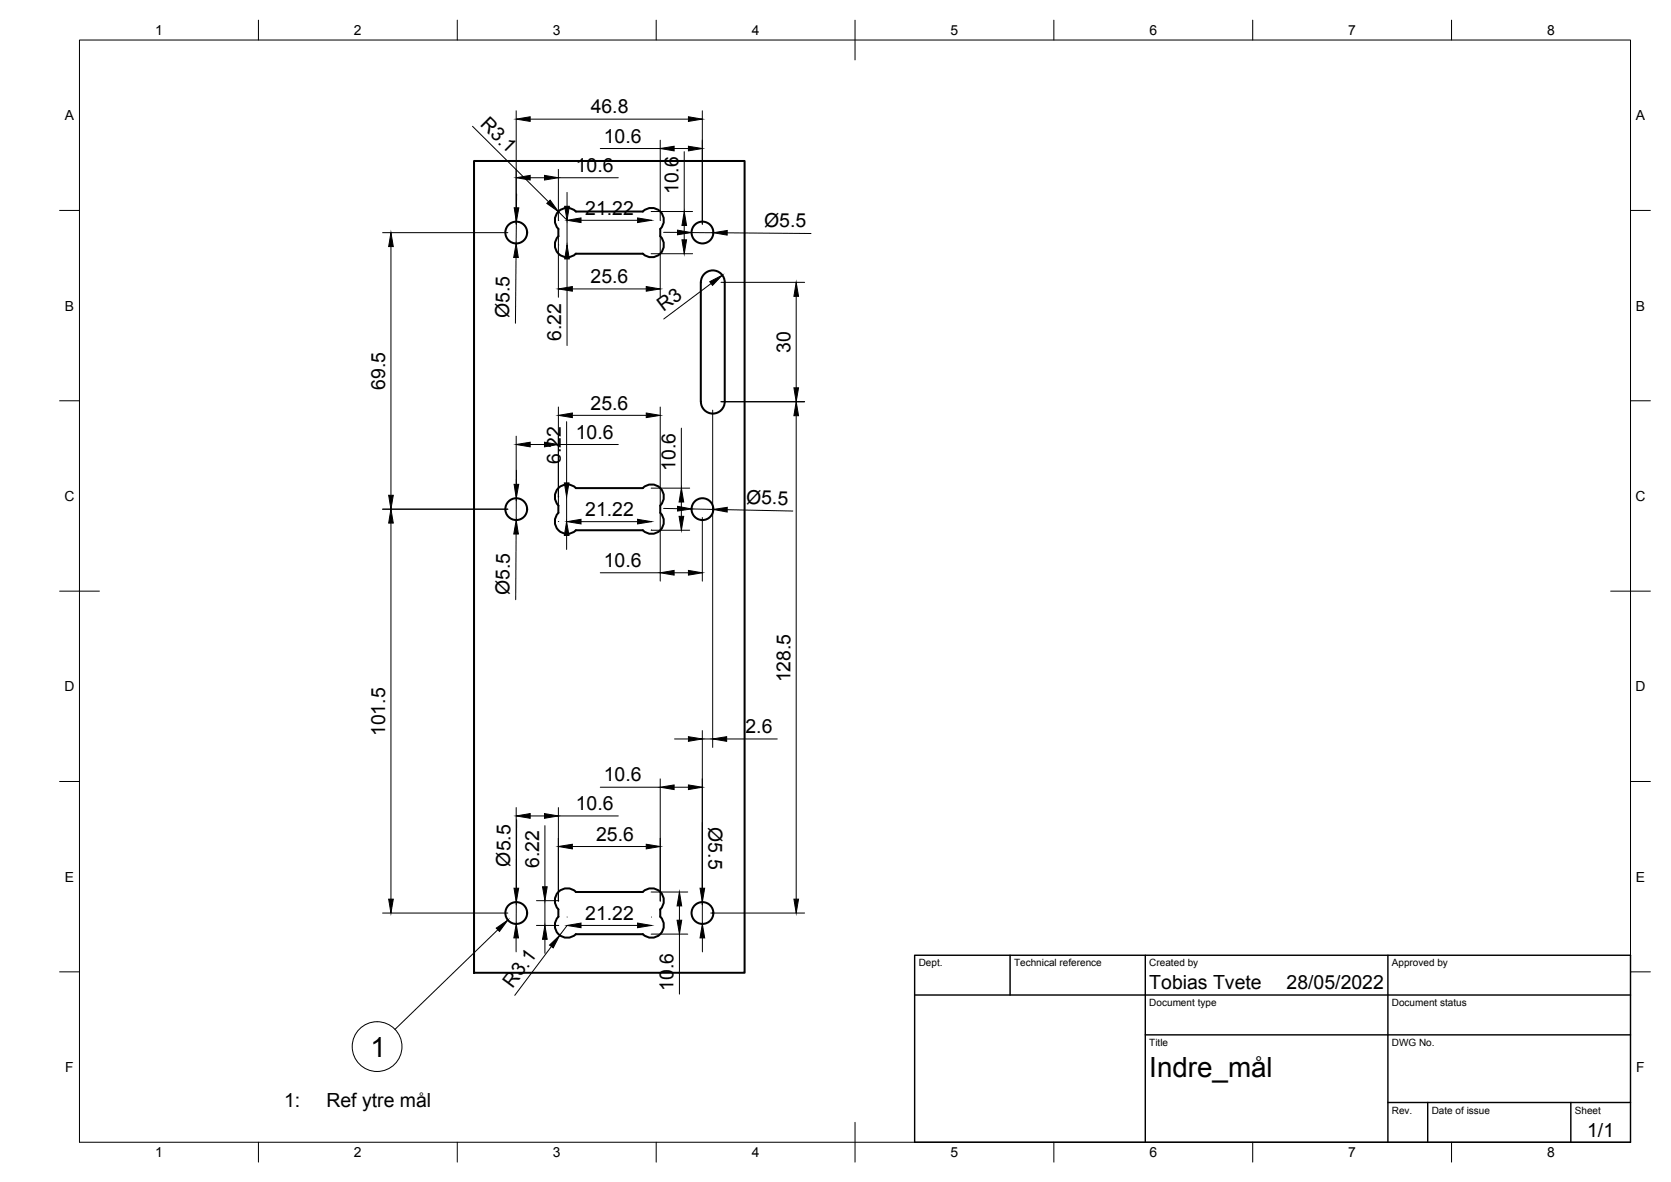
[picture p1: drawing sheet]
<svg xmlns="http://www.w3.org/2000/svg" width="420mm" height="297mm" viewBox="0 0 420 297" stroke-linecap="round" stroke-linejoin="round" font-family="sans-serif">
<!-- layer: Visible -->
<g fill="none" stroke="#000" stroke-width=".51">
<path d="M119.2 40.5h68v204h-68zM140.4 57.5v1.9M140.4 59.4a3.1 3.1 0 0 0 0 4.3 3.1 3.1 0 0 0 4.4 0M144.8 53.2h16.8a3.1 3.1 0 0 1 4.4 0 3.1 3.1 0 0 1 0 4.3v1.9M144.8 53.2a3.1 3.1 0 0 0-4.4 0 3.1 3.1 0 0 0 0 4.3M166 59.4a3.1 3.1 0 0 1 0 4.3 3.1 3.1 0 0 1-4.4 0l-16.8 .1M176.2 71v30M176.2 70.9a3 3 0 0 1 3-2.9 3 3 0 0 1 3 3v29.9a3 3 0 0 1-3 3 3 3 0 0 1-3-3M140.4 127v1.9M140.4 128.9a3.1 3.1 0 0 0 0 4.4 3.1 3.1 0 0 0 4.4 0M144.8 122.7l16.8-.1a3.1 3.1 0 0 1 4.4 .1 3.1 3.1 0 0 1 0 4.3v1.9a3.1 3.1 0 0 1 0 4.4 3.1 3.1 0 0 1-4.4 0h-16.8M144.8 122.6a3.1 3.1 0 0 0-4.4 0 3.1 3.1 0 0 0 0 4.4"/>
<path d="M140.4 228.5v1.9M140.4 230.4a3.1 3.1 0 0 0 0 4.3 3.1 3.1 0 0 0 4.4 0M144.8 224.2l16.8-.1a3.1 3.1 0 0 1 4.4 0 3.1 3.1 0 0 1 0 4.4M144.8 234.8h16.8M144.8 224.1a3.1 3.1 0 0 0-4.4 0 3.1 3.1 0 0 0 0 4.4M166 228.5v1.9a3.1 3.1 0 0 1 0 4.3 3.1 3.1 0 0 1-4.4 0"/>
<circle cx="129.8" cy="58.4" r="2.74"/>
<circle cx="176.6" cy="58.4" r="2.74"/>
<circle cx="129.8" cy="127.9" r="2.74"/>
<circle cx="176.6" cy="127.9" r="2.74"/>
<circle cx="129.8" cy="229.4" r="2.74"/>
<circle cx="176.6" cy="229.4" r="2.74"/>
</g>
<!-- layer: Border -->
<g fill="none" stroke="#000" stroke-width=".25">
<path d="M20 10.1h390v276.9h-390zM65 5.1v5M115 5.1v5M165 5.1v5M215 5.1v10M265 5.1v5M315 5.1v5M365 5.1v5M15 52.9h5M410 52.9h5M15 100.7h5M410 100.7h5"/>
<path d="M15 148.6h10M405 148.6h10M15 196.4h5M410 196.4h5M15 244.2h5M410 244.2h5M65 287v5M115 287v5M165 287v5M215 282.1v9.9M265 287v5M315 287v5"/>
<path d="M365 287v5"/>
</g>
<!-- layer: TitleBlock -->
<path d="M230 240.1h180v46.9h-180zM230 250h180M254 240.1v9.9M288 240.1v46.9M349 240.1v46.9M288 260.1h122M349 277.1h61M359 277.1v9.9M395 277.1v9.9" fill="none" stroke="#000" stroke-width=".36"/>
<!-- layer: Dimensions -->
<g fill="none" stroke="#000" stroke-width=".25">
<path d="M118.8 31.7l19.1 19M129.8 27.8v28.6M133.3 29.9h39.8M150.9 37.3h15.1M166 35.2v20.2M169.5 37.3h3.6M172 38.1v15.1M176.6 27.8v28.6M96.2 58.5h31.5M129.8 55.7v5.5M129.9 48.7v3.5M133.3 44.7h3.6"/>
<path d="M140.4 42.6v12.8M140.4 59.7v15M140.4 44.7h15.1M140.4 53.2l2.2 2.2M140.5 55.4h.1M142.6 48.4v3.4M142.6 55.4v6.2M146.1 55.4h14.2M163.7 53.2h10.4M166 59.7v15M166.9 58.4h3.4M172 56.7v3.6"/>
<path d="M173.8 58.4l5.5 .1M182.9 58.5l21 .2M98.3 62v62.5M129.8 64.7l-.2 16.5M140.5 61.6h.1M142.6 65.1v21.7M143.9 72.6h18.6M163.7 63.8h10.4M178.8 71.3l-11.9 8.9M181.3 71h21M200.2 74.5v23M129.8 109.6v16.3"/>
<path d="M129.9 118.2l-.1 3.5M133.3 111.7h3.6M140.4 102.3v24.5M140.4 111.7h15.1M142.5 106v15.4M143.9 104.4h18.6M166 102.3v24.5M171.3 107.6v15.1M179.2 103.1v84.7M181.3 101h21M200.2 104.5v121.5M96.2 128h31.5"/>
<path d="M98.3 131.5v94.5M129.8 134.2l-.1 16.5M129.8 125.2v5.5M140.4 131.1h.1M140.4 124.8h.1M142.5 124.8v6.3M142.5 134.6v3.5M142.6 133.2h.1M146.1 131.1h14.2M163.7 133.3h9.7M163.7 122.7h9.7M163.8 133.2h.1"/>
<path d="M166 129.1v16.9M166.9 127.8h3.4M171.3 126.2v3.6M173.9 127.9l5.4 .1M176.6 130.1v15.9M182.9 128.1l16.4 .3M150.9 143.9h15.1M169.5 143.9h3.6M150.9 197.8h15.1M166 195.7v30.7M169.5 197.8h3.6M169.6 185.7h3.5"/>
<path d="M176.6 183.6v48.6M176.6 185.7h2.6M182.7 185.7h12.7M129.8 203v24.4M129.9 206l-.1 17.2M133.3 205h3.6M137 207.5v15.3M140.4 203v23.4M140.4 205h15.1M143.9 212.7h18.6M96.2 229.5h31.5M129.8 235.7v3.5"/>
<path d="M129.8 226.7v5.5M134.9 232.6h5.6M134.9 226.3h5.6M137 226.3v6.3M137 236.1v3.5M138.6 237.9l-9.2 12.2M142.6 232.6l-1.9 2.4M142.6 230.4v.1M146.1 232.6h14.2M163.7 224.2h9.2M163.7 234.7h9.2M163.8 230.4v.1"/>
<path d="M170.8 227.7v3.6M170.8 234.7v15.1M176.6 235.7v3.5M178.7 229.5h23.6"/>
</g>
<g fill="#000" stroke="#000" stroke-width=".25">
<path d="M129.8 29.9l3.5-.6v1.2zM166 37.3l3.5-.5v1.1zM173.1 29.3l3.5 .6-3.5 .6zM173.1 36.8l3.5 .5-3.5 .6zM129.3 52.2h1.2l-.7 3.5zM129.8 44.7l3.5-.6v1.1zM136.9 44.1l3.5 .6-3.5 .5zM137.5 51.1l.8-.8 2.1 2.9zM142 51.8h1.2l-.6 3.6zM142.6 55.4l3.5-.6v1.1zM160.3 54.8l3.5 .6-3.5 .5zM170.3 57.8l3.5 .6-3.5 .6z"/>
<path d="M172 53.2l.6 3.5h-1.1zM179.3 58.5l3.6-.6-.1 1.2zM98.3 58.5l.6 3.5h-1.2zM129.8 61.2l.5 3.5h-1.1zM142.6 61.6l.6 3.5h-1.2zM140.4 72.6l3.5-.6v1.2zM162.5 72l3.5 .6-3.5 .6zM171.5 60.3h1.1l-.6 3.5zM178.5 70.8l3.1-1.6-2.4 2.5zM200.2 71l.6 3.5h-1.2zM199.6 97.5h1.2l-.6 3.5zM129.8 111.7l3.5-.6v1.2z"/>
<path d="M136.9 111.1l3.5 .6-3.5 .6zM140.4 104.4l3.5-.6v1.2zM162.5 103.8l3.5 .6-3.5 .6zM200.2 101l.6 3.5h-1.2zM98.3 128l.6 3.5h-1.2zM97.7 124.5h1.2l-.6 3.5zM129.8 130.7l.5 3.5h-1.1zM129.3 121.7h1.1l-.6 3.5zM142.5 131.1l.6 3.5h-1.2zM141.9 121.4h1.2l-.6 3.4zM142.6 131.1l3.5-.6v1.2zM160.3 130.5l3.5 .6-3.5 .6z"/>
<path d="M170.4 127.2l3.5 .7-3.6 .5zM170.8 129.8h1.1l-.6 3.5zM171.3 122.7l.6 3.5h-1.1zM179.3 128l3.6-.5-.1 1.2zM166 143.9l3.5-.6v1.2zM173.1 143.3l3.5 .6-3.5 .6zM166 197.8l3.5-.5v1.1zM173.1 197.3l3.5 .5-3.5 .6zM173.1 185.1l3.5 .6-3.5 .6zM179.2 185.7l3.5-.6v1.2zM129.8 205l3.5-.5v1.1zM136.9 204.5l3.5 .5-3.5 .6z"/>
<path d="M140.4 212.7l3.5-.5v1.1zM162.5 212.2l3.5 .5-3.5 .6zM97.7 226h1.2l-.6 3.5zM129.8 232.2l.6 3.5h-1.2zM129.2 223.2h1.2l-.6 3.5zM137 232.6l.6 3.5h-1.2zM136.4 222.8h1.2l-.6 3.5zM138.2 237.5l2.5-2.5-1.6 3.2zM142.6 232.6l3.5-.6v1.1zM160.3 232l3.5 .6-3.5 .5zM170.8 224.2l.6 3.5h-1.2zM170.2 231.3h1.2l-.6 3.4z"/>
<path d="M176.6 232.2l.6 3.5h-1.2zM176 223.2h1.2l-.6 3.5zM199.6 226h1.2l-.6 3.5z"/>
</g>
<!-- layer: BOM -->
<g fill="none" stroke="#000" stroke-width=".25">
<path d="M125.2 233.6l-25.9 25.1"/>
<circle cx="94.8" cy="263" r="6.3"/>
</g>
<path d="M124.8 233.2l2.9-2-2.1 2.9z" fill="#000" stroke="#000" stroke-width=".25"/>
<g font-size="7">
<text x="93.1" y="265.5">1</text>
<text x="289" y="270.6">Indre_mål</text>
</g>
<g font-size="4.9">
<text x="148.5" y="28.5">46.8</text>
<text x="120.6" y="31.4" transform="rotate(45 120.6 31.4)">R3.1</text>
<text x="151.8" y="35.9">10.6</text>
<text x="144.8" y="43.2">10.6</text>
<text x="147.2" y="54">21.22</text>
<text x="170.6" y="48.8" transform="rotate(-90 170.6 48.8)">10.6</text>
<text x="192.1" y="57">Ø5.5</text>
<text x="148.5" y="71.1">25.6</text>
<text x="128.1" y="80" transform="rotate(-89 128.1 80)">Ø5.5</text>
<text x="166.8" y="78.4" transform="rotate(-37 166.8 78.4)">R3</text>
<text x="141.1" y="85.6" transform="rotate(-90 141.1 85.6)">6.22</text>
<text x="198.7" y="88.7" transform="rotate(-90 198.7 88.7)">30</text>
<text x="96.8" y="98" transform="rotate(-90 96.8 98)">69.5</text>
<text x="148.5" y="102.9">25.6</text>
<text x="144.8" y="110.2">10.6</text>
<text x="141" y="116.6" transform="rotate(-90 141 116.6)">6.22</text>
<text x="169.9" y="118.3" transform="rotate(-90 169.9 118.3)">10.6</text>
<text x="147.2" y="129.7">21.22</text>
<text x="187.6" y="126.6" transform="rotate(1 187.6 126.6)">Ø5.5</text>
<text x="151.8" y="142.5">10.6</text>
<text x="128.1" y="149.5" transform="rotate(-90 128.1 149.5)">Ø5.5</text>
<text x="198.7" y="171.5" transform="rotate(-90 198.7 171.5)">128.5</text>
<text x="96.8" y="185" transform="rotate(-90 96.8 185)">101.5</text>
<text x="187.5" y="184.3">2.6</text>
<text x="151.8" y="196.4">10.6</text>
<text x="144.8" y="203.6">10.6</text>
<text x="178.1" y="207.9" transform="rotate(90 178.1 207.9)">Ø5.5</text>
<text x="149.9" y="211.3">25.6</text>
<text x="128.3" y="217.8" transform="rotate(-90 128.3 217.8)">Ø5.5</text>
<text x="135.6" y="218.1" transform="rotate(-90 135.6 218.1)">6.22</text>
<text x="147.2" y="231.1">21.22</text>
<text x="128.9" y="248.4" transform="rotate(-53 128.9 248.4)">R3.1</text>
<text x="169.4" y="248.9" transform="rotate(-90 169.4 248.9)">10.6</text>
<text x="289" y="248.5">Tobias Tvete</text>
<text x="323.5" y="248.5">28/05/2022</text>
<text x="71.4" y="278.2">1:</text>
<text x="82.1" y="278.2">Ref ytre mål</text>
<text x="399.1" y="285.7">1/1</text>
</g>
<g font-size="3.5">
<text x="39" y="8.8">1</text>
<text x="89" y="8.8">2</text>
<text x="139" y="8.8">3</text>
<text x="189" y="8.8">4</text>
<text x="239" y="8.8">5</text>
<text x="289" y="8.8">6</text>
<text x="339" y="8.8">7</text>
<text x="389" y="8.8">8</text>
<text x="16.3" y="30.2">A</text>
<text x="411.3" y="30.2">A</text>
<text x="16.3" y="78">B</text>
<text x="411.3" y="78">B</text>
<text x="16.2" y="125.9">C</text>
<text x="411.2" y="125.9">C</text>
<text x="16.2" y="173.7">D</text>
<text x="411.2" y="173.7">D</text>
<text x="16.3" y="221.6">E</text>
<text x="411.3" y="221.6">E</text>
<text x="16.4" y="269.4">F</text>
<text x="411.4" y="269.4">F</text>
<text x="39" y="290.8">1</text>
<text x="89" y="290.8">2</text>
<text x="139" y="290.8">3</text>
<text x="189" y="290.8">4</text>
<text x="239" y="290.8">5</text>
<text x="289" y="290.8">6</text>
<text x="339" y="290.8">7</text>
<text x="389" y="290.8">8</text>
</g>
<g font-size="2.5">
<text x="231" y="242.9">Dept.</text>
<text x="255" y="242.9">Technical reference</text>
<text x="289" y="242.9">Created by</text>
<text x="350" y="242.9">Approved by</text>
<text x="289" y="252.8">Document type</text>
<text x="350" y="252.8">Document status</text>
<text x="289" y="262.9">Title</text>
<text x="350" y="262.9">DWG No.</text>
<text x="350" y="279.9">Rev.</text>
<text x="360" y="279.9">Date of issue</text>
<text x="396" y="279.9">Sheet</text>
</g>
</svg>
